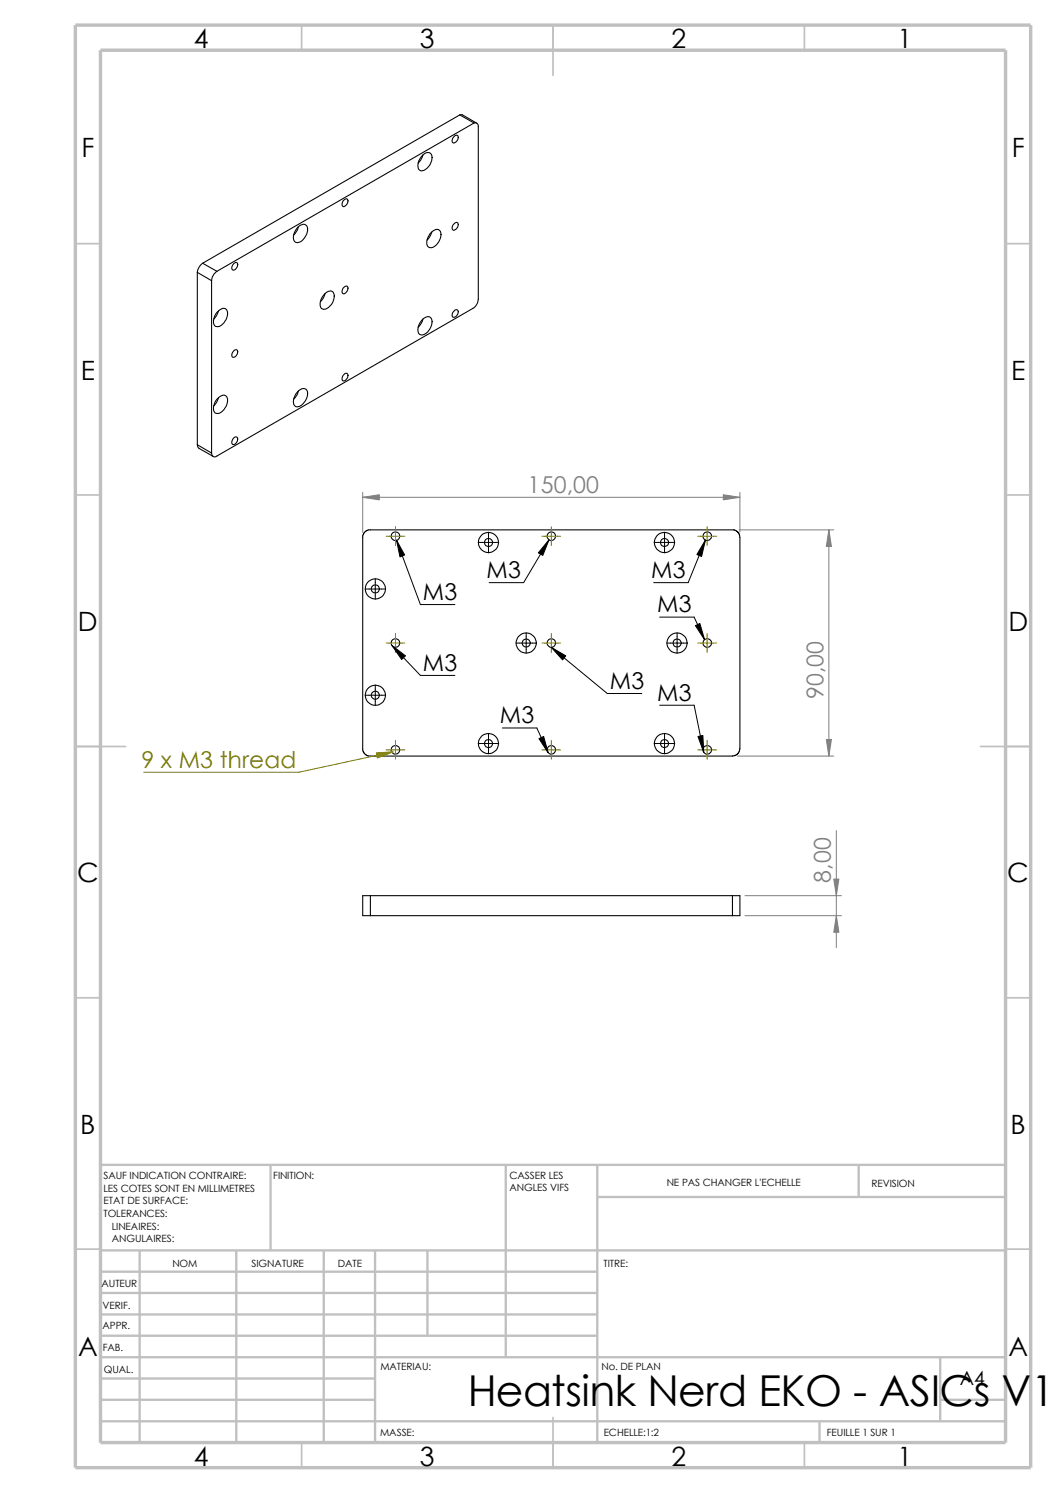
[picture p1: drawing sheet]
<svg xmlns="http://www.w3.org/2000/svg" width="210mm" height="297mm" viewBox="0 0 210 297" stroke-linecap="round" stroke-linejoin="round" font-family="sans-serif">
<g fill="none" stroke="#c0c0c0" stroke-width=".34">
<path d="M60 5v5M110 5v10M160 5v5M15 48.5h5M200 48.5h5M15 98.5h5M200 98.5h5M15 148.5h10M195 148.5h10M15 198.5h5M200 198.5h5M15 248.5h5"/>
<path d="M200 248.5h5M60 287v5M110 282v10M160 287v5"/>
</g>
<g fill="none" stroke="#c0c0c0" stroke-width=".47">
<path d="M53.8 231.7v17.1M100.6 231.7v38.3M118.8 231.7v55.3M118.8 238.1h81.2M170.8 231.7v6.4M200 231.7h-180v55.3M20 248.8h180M20 253h98.8M20 257.2h98.8M27.8 248.8v38.2M47 248.8v38.2M64.4 248.8v38.2"/>
<path d="M74.6 248.8v38.2M85 248.8v16.9M20 278.5h54.6M20 274.2h54.6M20 270h180M20 261.5h98.8M20 265.7h98.8M187 278.5h13M187 270v12.7M20 282.7h180M163 282.7v4.3"/>
</g>
<path d="M15 5h190v287h-190zM20 10h180v277h-180z" fill="none" stroke="#c0c0c0" stroke-width=".68" stroke-linecap="butt"/>
<g fill="none" stroke="#000" stroke-width=".21">
<path d="M68.2 40l.2-.2a.47 .47 0 0 1 .7-.1 .47 .47 0 0 1 0 .7l-.4 .5a.43 .43 0 0 1-.6 .1 .43 .43 0 0 1 0-.7zM84 30.9a1 1 0 0 1 1.2-.6 1 1 0 0 1 .7 1 2.82 2.82 0 0 1-2.1 2.7 1.11 1.11 0 0 1-.6-1.6l.4-1zM84.1 30.8l-.4 1.1-.6 .6M90.2 27.3l.1-.2a.47 .47 0 0 1 .8-.1 .47 .47 0 0 1 0 .7 .74 .74 0 0 1-1.1 .6v-.6zM91.4 22.9h.6l2.8 1.6M91.4 22.9l2.9 1.6M91.4 22.9l-51.1 29.5M94.3 24.5a.64 .64 0 0 1 .8 .7v34.3a2.3 2.3 0 0 1-1 1.8l-51 29.4a.64 .64 0 0 1-.7 .1 .64 .64 0 0 1-.3-.7M94.3 24.5l-51.2 29.5M39.2 54.2l2.9 1.6M39.2 54.2v34.3M40.3 52.4l2.8 1.6"/>
<path d="M40.3 52.4a2.65 2.65 0 0 0-1.1 1.8M42.1 55.8v34.3M43.1 54a2.63 2.63 0 0 0-1 1.8M46.5 52.5a.47 .47 0 0 1 .7-.2 .47 .47 0 0 1 0 .7 .66 .66 0 0 1-.4 .6 .66 .66 0 0 1-.7 0v-.6zM59.3 45.2a1.05 1.05 0 0 1 1.8-.1 2.69 2.69 0 0 1-2 3.2 1.11 1.11 0 0 1-.7-1.6zM59.4 45.1l-.3 .7-.7 .9M64.3 58.7a1.27 1.27 0 0 1 2-.5 2.57 2.57 0 0 1-2 3.4 1.26 1.26 0 0 1-.5-2zM64.6 58.4l-.4 1-.5 .6M68.2 57.3l.2-.2a.47 .47 0 0 1 .7-.1 .47 .47 0 0 1 0 .7 .66 .66 0 0 1-.3 .6 .66 .66 0 0 1-.7 0l-.1-.4zM85.6 46.4a1.34 1.34 0 0 1 1.9-.5 2.57 2.57 0 0 1-1.9 3.4 1.09 1.09 0 0 1-.6-1.6zM85.9 46.1l-.5 1.1-.5 .6M90.2 44.7l.1-.2a.47 .47 0 0 1 .8-.1 .47 .47 0 0 1 0 .7l-.5 .5a.45 .45 0 0 1-.6 .1 .45 .45 0 0 1 0-.7z"/>
<path d="M43.1 62.1a1.34 1.34 0 0 1 2-.5 2.57 2.57 0 0 1-2 3.4 1.09 1.09 0 0 1-.6-1.6zM43.1 79.4a1.34 1.34 0 0 1 2-.5 2.57 2.57 0 0 1-2 3.4 1.09 1.09 0 0 1-.6-1.7zM43.4 61.8l-.4 1.1-.5 .6M43.4 79.1l-.4 1-.5 .6M46.7 69.6a.47 .47 0 0 1 .6 .2 .47 .47 0 0 1-.1 .6 .66 .66 0 0 1-.4 .6 .66 .66 0 0 1-.7-.1v-.5zM59.3 77.9a1.07 1.07 0 0 1 1.8-.1 2.71 2.71 0 0 1-2 3.1 1.43 1.43 0 0 1-.4-2.2zM59.4 77.8l-.3 .7-.7 .9M68.2 74.7l.2-.2a.47 .47 0 0 1 .7-.1 .47 .47 0 0 1 0 .7 .66 .66 0 0 1-.3 .6 .66 .66 0 0 1-.7-.1l-.1-.3zM84 63.5a1.05 1.05 0 0 1 1.9 0 2.69 2.69 0 0 1-2.1 3.1 1.11 1.11 0 0 1-.6-1.6zM84.1 63.5l-.4 1-.6 .6M90.5 61.7a.48 .48 0 0 1 .6 .1 .48 .48 0 0 1 0 .6 .69 .69 0 0 1-1.1 .5v-.5zM39.2 88.5l.1 .4 .3 .3 2.8 1.6"/>
<path d="M39.2 88.5l2.9 1.6M46.5 87.1a.48 .48 0 0 1 .7-.1 .48 .48 0 0 1 0 .8 .66 .66 0 0 1-.4 .5 .66 .66 0 0 1-.7 0v-.6zM72.1 106.9v42.4l.6 .9 1 .3M145.9 105.4l.4 .1 .5 .4 .4 1v42l-.2 .7-.7 .6-.6 .2h-72M146 105.4h-72.7l-.9 .6-.3 .9M73.7 178.2v4M73.7 178.2h72M73.7 178.2h-1.6v4h1.6M145.7 178.2h1.5v4h-1.5M145.7 178.2v4M73.7 182.2h72"/>
<circle cx="74.6" cy="117.2" r=".8"/>
<circle cx="74.7" cy="117.2" r="1.99"/>
<circle cx="78.7" cy="106.7" r=".85"/>
<circle cx="97.1" cy="107.9" r="2"/>
<circle cx="97.2" cy="107.9" r=".8"/>
<circle cx="109.6" cy="106.7" r=".84"/>
<circle cx="132.2" cy="107.9" r="2"/>
<circle cx="132.2" cy="107.9" r=".8"/>
<circle cx="140.7" cy="106.7" r=".85"/>
<circle cx="74.6" cy="138.3" r=".79"/>
<circle cx="74.7" cy="138.3" r="2"/>
<circle cx="78.7" cy="127.9" r=".85"/>
<circle cx="104.6" cy="127.9" r="2"/>
<circle cx="104.6" cy="127.9" r=".8"/>
<circle cx="109.6" cy="127.9" r=".84"/>
<circle cx="134.6" cy="127.9" r="2"/>
<circle cx="134.7" cy="127.9" r=".81"/>
<circle cx="140.7" cy="127.9" r=".85"/>
<circle cx="78.7" cy="149.2" r=".85"/>
<circle cx="97.1" cy="147.9" r="2"/>
<circle cx="97.2" cy="147.9" r=".8"/>
<circle cx="109.6" cy="149.2" r=".84"/>
<circle cx="132.2" cy="147.9" r="2"/>
<circle cx="132.2" cy="147.9" r=".8"/>
<circle cx="140.7" cy="149.2" r=".85"/>
</g>
<g fill="none" stroke="#808000" stroke-width=".2">
<path d="M76.8 106.7h3.7M78.7 104.8v3.7M107.8 106.7h3.7M109.6 104.8v3.7M138.8 106.7h3.7M140.6 104.8v3.7M76.8 127.9h3.7M78.7 126v3.8M107.8 127.9h3.7M109.6 126v3.8M138.8 127.9h3.7M140.6 126v3.8"/>
<path d="M76.8 149.2h3.7M78.2 149.6l-18.8 4h-30.8M78.7 147.3v3.7M107.8 149.2h3.7M109.6 147.3v3.7M138.8 149.2h3.7M140.6 147.3v3.7"/>
</g>
<g fill="none" stroke="#000" stroke-width=".2">
<path d="M72.6 117.2h4.1M74.6 115.1v4.1M78.9 107.5l4.7 12.8h6.9M95.1 107.9h4.1M97.2 105.9v4.1M109.2 107.4l-5.1 8.5h-6.8M130.1 107.9h4.1M132.2 105.9v4.1M140.3 107.4l-3.4 8.5h-6.9M72.6 138.3h4.1M74.6 136.3v4.1M78 128.4l5.6 6h6.9"/>
<path d="M102.6 127.9h4.1M104.6 125.9v4.1M109.6 128.8l11.2 9.2h6.8M131.2 122.8h6.8l2.1 4.5M132.6 127.9h4.1M134.7 125.9v4.1M95.1 147.9h4.1M97.2 145.9v4.1M99.9 144.8h6.9l2.2 4.9M130.1 147.9h4.1M131.2 140.3h6.8l2 9.3M132.2 145.9v4.1"/>
</g>
<path d="M72.1 98v7.9M72.1 98.9h75.1M147.2 98v7.9M147 105.4h18.8M164.8 105.4v45M146.6 150.4h19.2M148.2 178.2h19.1M166.3 165.2v23.3M148.2 182.2h19.1" fill="none" stroke="#808080" stroke-width=".2"/>
<g fill="#808080" stroke="#808080" stroke-width=".2">
<path d="M164.8 105.4l.6 3.3h-1.1z"/>
<path d="M164.3 147.1h1.1l-.6 3.3z"/>
<path d="M143.8 98.4l3.4 .5-3.4 .5z"/>
<path d="M72.1 98.9l3.3-.5v1z"/>
<path d="M165.8 174.9h1l-.5 3.3z"/>
<path d="M166.3 182.2l.5 3.3h-1z"/>
</g>
<path d="M74.8 149.8l3.4-.2-3.1 1.2z" fill="#808000" stroke="#808000" stroke-width=".2"/>
<path d="M78.9 107.5l1.6 2.9-1 .4zM109.2 107.4l-1.3 3.1-.8-.5zM140.3 107.4l-.8 3.3-.9-.4zM78 128.4l2.6 2.1-.7 .7zM109.6 128.8l2.9 1.7-.6 .8zM138.3 124.5l.9-.5 .9 3.3zM107.2 146.9l.9-.4 .9 3.2zM138.8 146.5l1-.2 .2 3.3z" fill="#000" stroke="#000" stroke-width=".2"/>
<text font-size="8.5" x="93" y="279.7">Heatsink Nerd EKO - ASICs V1.</text>
<g font-size="5.3">
<text x="38.5" y="9.6">4</text>
<text x="83.5" y="9.6">3</text>
<text x="133.5" y="9.6">2</text>
<text x="178.5" y="9.6">1</text>
<text x="16.2" y="31.3">F</text>
<text x="201.2" y="31.3">F</text>
<text x="16" y="75.6">E</text>
<text x="201.1" y="75.6">E</text>
<text x="15.5" y="125.6">D</text>
<text x="200.6" y="125.6">D</text>
<text x="15.3" y="175.6">C</text>
<text x="200.3" y="175.6">C</text>
<text x="16" y="225.6">B</text>
<text x="201" y="225.6">B</text>
<text x="15.5" y="269.8">A</text>
<text x="200.5" y="269.8">A</text>
<text x="38.5" y="291.6">4</text>
<text x="83.5" y="291.6">3</text>
<text x="133.5" y="291.6">2</text>
<text x="178.5" y="291.6">1</text>
</g>
<g font-size="4.6" fill="#808080">
<text x="104.9" y="98">150,00</text>
<text x="163.7" y="139.1" transform="rotate(-90 163.7 139.1)">90,00</text>
<text x="165.2" y="175.6" transform="rotate(-90 165.2 175.6)">8,00</text>
</g>
<g font-size="4.6">
<text x="84.1" y="119.3">M3</text>
<text x="96.8" y="115">M3</text>
<text x="129.5" y="115">M3</text>
<text x="130.7" y="121.8">M3</text>
<text x="84.1" y="133.4">M3</text>
<text x="121.3" y="137">M3</text>
<text x="99.4" y="143.9">M3</text>
<text x="130.7" y="139.4">M3</text>
</g>
<text font-size="4.6" fill="#808000" x="28.1" y="152.7">9 x M3 thread</text>
<text font-size="3.9" x="190.9" y="275.5">A4</text>
<g font-size="2">
<text x="20.6" y="234.6">SAUF INDICATION CONTRAIRE:</text>
<text x="20.6" y="237.1">LES COTES SONT EN MILLIMETRES</text>
<text x="20.6" y="239.6">ETAT DE SURFACE:</text>
<text x="54.4" y="234.6">FINITION:</text>
<text x="101.3" y="237">ANGLES VIFS</text>
<text x="101.3" y="234.5">CASSER LES</text>
<text x="132.6" y="236">NE PAS CHANGER L'ECHELLE</text>
<text x="173.3" y="236.2">REVISION</text>
<text x="20.6" y="242.1">TOLERANCES:</text>
<text x="22.2" y="244.6">LINEAIRES:</text>
<text x="22.2" y="247.1">ANGULAIRES:</text>
<text x="50" y="252">SIGNATURE</text>
<text x="67.2" y="252">DATE</text>
<text x="120" y="252">TITRE:</text>
<text x="20.2" y="256.1">AUTEUR</text>
<text x="34.3" y="252.1">NOM</text>
<text x="20.4" y="260.4">VERIF.</text>
<text x="20.4" y="264.5">APPR.</text>
<text x="20.4" y="268.8">FAB.</text>
<text x="20.7" y="273.2">QUAL.</text>
<text x="75.6" y="272.5">MATERIAU:</text>
<text x="119.6" y="272.5">No. DE PLAN</text>
<text x="75.6" y="285.6">MASSE:</text>
<text x="120.1" y="285.6">ECHELLE:1:2</text>
<text x="164.5" y="285.6">FEUILLE 1 SUR 1</text>
</g>
</svg>
